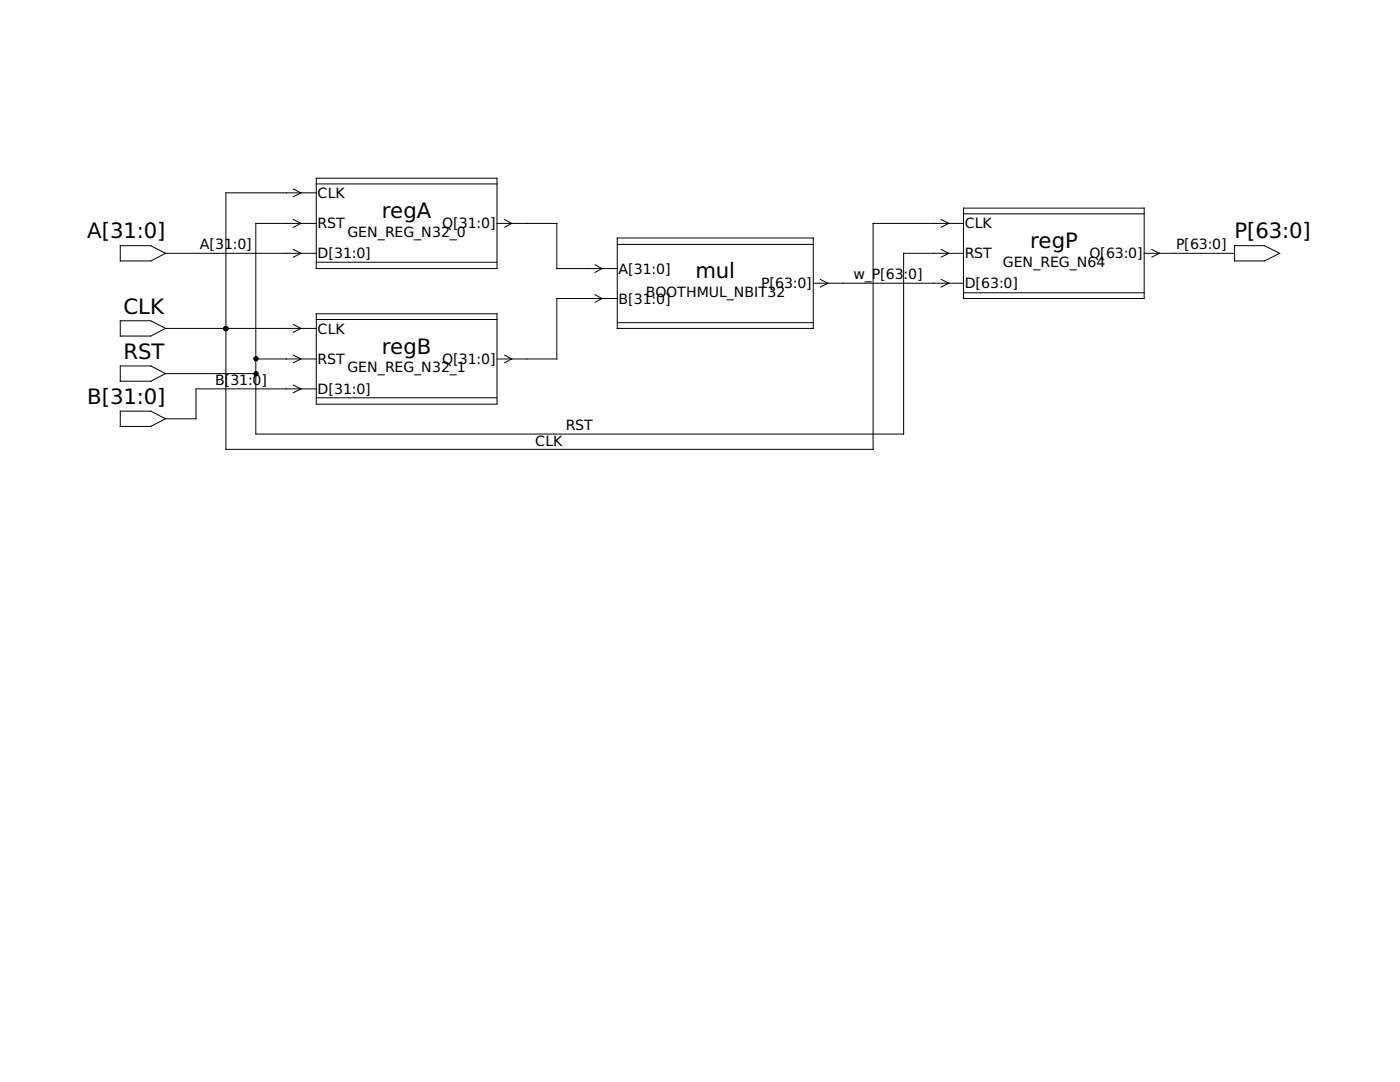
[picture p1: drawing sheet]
<svg xmlns="http://www.w3.org/2000/svg" width="279mm" height="216mm" viewBox="0 0 279 216" stroke-linecap="round" stroke-linejoin="round" font-family="sans-serif">
<g fill="none" stroke="#000" stroke-width=".2">
<path d="M58.5 37.7l1.6 .8-1.6 .7M63.1 35.6h36.1v18h-36.1zM63.1 36.7h36.1M63.1 38.5h-18v51.2h129.1v-45.1h18.1M24 49h6.1l2.9 1.5-2.9 1.6h-6.1zM33 50.5h30.1M58.5 43.8l1.6 .8-1.6 .7M58.5 49.8l1.6 .7-1.6 .8M63.1 52.3h36.1M63.1 44.6h-12v42h129.2v-36.1h12M99.2 44.6h11.9v9h12.1M100.7 43.8l1.4 .8-1.4 .7"/>
<path d="M118.7 52.8l1.4 .8-1.4 .8M118.7 58.8l1.4 .8-1.4 .7M123.2 47.5h39.1v18h-39.1zM123.2 48.8h39.1M123.2 59.6h-12.1v12h-11.9M162.3 56.5h30M163.7 55.8l1.5 .7-1.5 .8M187.8 43.8l1.6 .8-1.6 .7M187.8 49.8l1.6 .7-1.6 .8M187.8 55.8l1.6 .7-1.6 .8M192.3 41.5h36v18.1h-36zM192.3 42.7h36"/>
<path d="M192.3 58.4h36M228.3 50.5h18.1M229.9 49.8l1.5 .7-1.5 .8M246.4 49h5.9l3.1 1.5-3.1 1.6h-5.9zM24 64h6.1l2.9 1.5-2.9 1.6h-6.1zM24 73h6.1l2.9 1.5-2.9 1.6h-6.1zM33 65.5h30.1M33 74.5h18.1M51.1 71.6h12M58.5 64.8l1.6 .7-1.6 .8M58.5 70.9l1.6 .7-1.6 .8M58.5 76.8l1.6 .8-1.6 .8"/>
<path d="M63.1 62.6h36.1v18h-36.1zM63.1 63.8h36.1M63.1 79.4h36.1M63.1 77.6h-24v6h-6.1M100.7 70.9l1.4 .7-1.4 .8M123.2 64.4h39.1M24 82h6.1l2.9 1.6-2.9 1.5h-6.1z"/>
</g>
<g fill="#000" stroke="#000" stroke-width=".2">
<circle cx="45.1" cy="65.6" r=".44"/>
<circle cx="51.1" cy="71.6" r=".44"/>
<circle cx="51.1" cy="74.6" r=".44"/>
</g>
<g font-size="4.2">
<text x="17.4" y="47.5">A[31:0]</text>
<text x="76.2" y="43.6">regA</text>
<text x="246.4" y="47.5">P[63:0]</text>
<text x="205.6" y="49.5">regP</text>
<text x="138.8" y="55.5">mul</text>
<text x="24.6" y="62.6">CLK</text>
<text x="24.6" y="71.6">RST</text>
<text x="76.2" y="70.6">regB</text>
<text x="17.4" y="80.6">B[31:0]</text>
</g>
<g font-size="2.8">
<text x="63.4" y="39.5">CLK</text>
<text x="63.4" y="45.6">RST</text>
<text x="69.3" y="47.2">GEN_REG_N32_0</text>
<text x="88.3" y="45.6">Q[31:0]</text>
<text x="192.5" y="45.6">CLK</text>
<text x="39.9" y="49.8">A[31:0]</text>
<text x="63.4" y="51.6">D[31:0]</text>
<text x="192.5" y="51.6">RST</text>
<text x="200.2" y="53.2">GEN_REG_N64</text>
<text x="217.4" y="51.6">Q[63:0]</text>
<text x="234.7" y="49.8">P[63:0]</text>
<text x="123.4" y="54.6">A[31:0]</text>
<text x="128.9" y="59.2">BOOTHMUL_NBIT32</text>
<text x="151.9" y="57.5">P[63:0]</text>
<text x="170.3" y="55.8">w_P[63:0]</text>
<text x="192.5" y="57.5">D[63:0]</text>
<text x="123.4" y="60.6">B[31:0]</text>
<text x="63.4" y="66.5">CLK</text>
<text x="42.9" y="76.8">B[</text>
<text x="46" y="76.8">31:0]</text>
<text x="63.4" y="72.6">RST</text>
<text x="69.3" y="74.3">GEN_REG_N32_1</text>
<text x="88.3" y="72.6">Q[31:0]</text>
<text x="63.4" y="78.6">D[31:0]</text>
<text x="106.8" y="88.9">CLK</text>
<text x="112.9" y="85.9">RST</text>
</g>
</svg>
